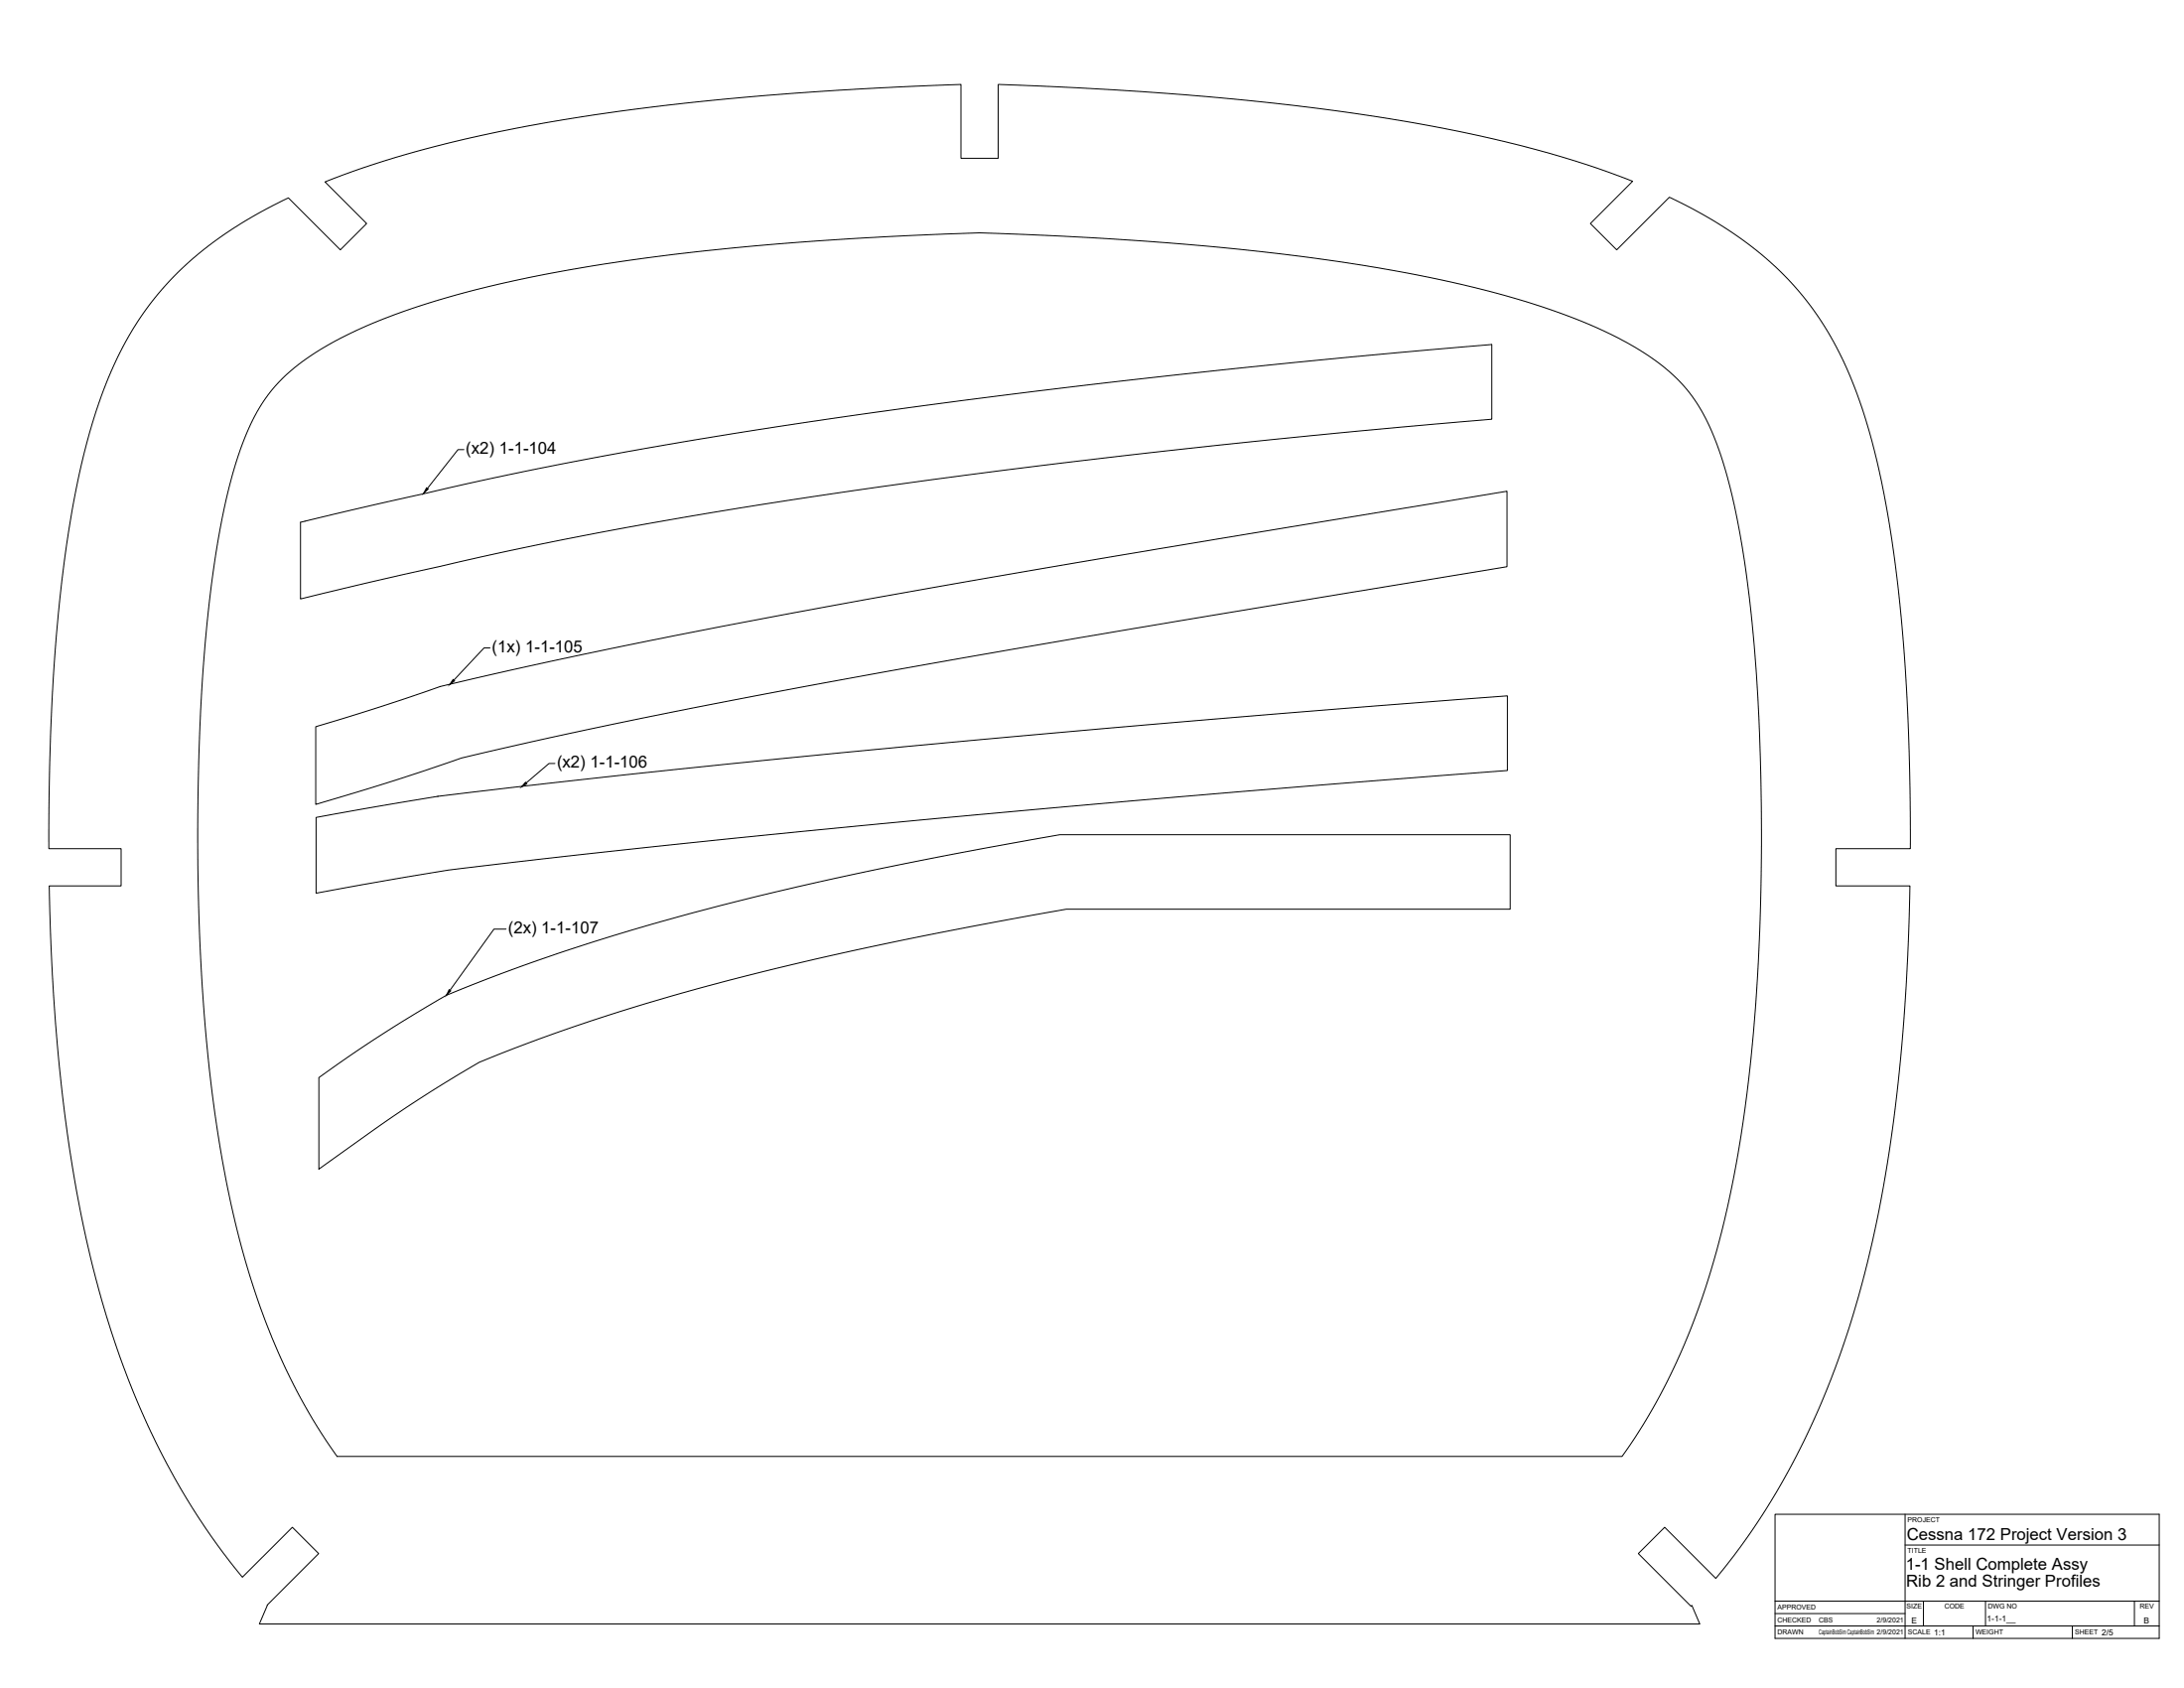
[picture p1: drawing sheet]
<svg xmlns="http://www.w3.org/2000/svg" width="1118mm" height="864mm" viewBox="0 0 1118 864" stroke-linecap="round" stroke-linejoin="round" font-family="sans-serif">
<!-- layer: Visible -->
<path d="M91 139l12-11 13-9 15-9 17-9 26 27 14-14-22-21 31-11 31-8 36-8 42-7 37-5 48-5 49-3 52-3v38h19v-38l40 2 48 3 35 3 35 4 52 7 43 9 38 10 33 12-21 21 13 14 27-27 15 8 15 8 15 11 14 13 12 14 10 14 8 15 8 18 7 22 5 22a923 923 0 0 1 15 173v15h-39v19h38v7l-1 42-3 33-3 32-5 34-7 33-7 28-9 30-9 23a359 359 0 0 1-55 93l-26-27-14 14 27 27 1-1 4 10h-737l4-10 26-26-13-14-26 26-13-17-13-19-10-18-11-21-9-20-9-26-8-26-7-27-6-31-5-31-3-31-3-36-2-51h37v-19h-37v-45l3-49 4-43 5-34 4-21 5-20 5-16 6-16 7-15 8-13 9-12zM145 193l8-7 8-6 13-7 12-6 16-6 14-5 34-9 41-9 50-7 49-6 57-4a821 821 0 0 1 131 2l45 3 50 6 44 7 37 8 34 10 25 9 23 11 8 6 9 6a98 98 0 0 1 30 51l6 25a896 896 0 0 1 12 175 842 842 0 0 1-17 179 342 342 0 0 1-54 126h-657l-13-19-11-19a427 427 0 0 1-39-134 1150 1150 0 0 1-1-280 261 261 0 0 1 20-78 78 78 0 0 1 16-22zM154 267l84-19 49-11 62-11 66-10 78-11 83-10 85-9 102-10v38l-92 9-84 9-92 11-81 11-60 10-64 12-44 9-92 21zM162 372l37-12a469 469 0 0 1 74-20l73-15 105-20 118-20 202-34v39l-191 32-125 21-101 19-79 17a402 402 0 0 0-69 19l-44 14zM162 418a1662 1662 0 0 1 157-22l107-10 101-10 126-11 118-9v38l-134 11-137 12-124 12-96 10a1179 1179 0 0 0-118 18zM163 551a628 628 0 0 1 68-43 1248 1248 0 0 1 226-65l85-16h231v38h-227l-88 17-72 16a1023 1023 0 0 0-141 45 684 684 0 0 0-54 35l-28 20z" fill="none" stroke="#000" stroke-width=".51"/>
<!-- layer: Titleblock -->
<path d="M908 775h197v63h-197zM975 775v63M975 790h130M908 819h197M984 819v13M1016 819v13M1092 819v13M908 832h197M908 826h67M1010 832v6M1060 832v6" fill="none" stroke="#000" stroke-width=".51"/>
<!-- layer: Annotations -->
<path d="M218 250h1l-2 2zM232 348h1l-3 2zM269 400l1 1-3 2zM230 506l1 1-3 2z" fill="#000" stroke="#000" stroke-width=".51"/>
<path d="M237 230h-3l-15 20M251 331h-3l-16 17M284 391h-3l-12 10M259 475h-6l-23 32" fill="none" stroke="#000" stroke-width=".51"/>
<g font-size="8.5">
<text x="238" y="232">(x2) 1-1-104</text>
<text x="252" y="334">(1x) 1-1-105</text>
<text x="285" y="393">(x2) 1-1-106</text>
<text x="260" y="478">(2x) 1-1-107</text>
<text x="976" y="788">Cessna 172 Project Version 3</text>
<text x="975" y="803">1-1 Shell Complete Assy</text>
<text x="975" y="812">Rib 2 and Stringer Profiles</text>
</g>
<g font-size="4.3">
<text x="978" y="831">E</text>
<text x="1017" y="830">1-1-1__</text>
<text x="1097" y="831">B</text>
<text x="990" y="837">1:1</text>
<text x="1076" y="837">2/5</text>
</g>
<g font-size="3.5">
<text x="976" y="779">PROJECT</text>
<text x="976" y="794">TITLE</text>
<text x="910" y="824">APPROVED</text>
<text x="976" y="823">SIZE</text>
<text x="995" y="823">CODE</text>
<text x="1017" y="823">DWG NO</text>
<text x="1095" y="823">REV</text>
<text x="910" y="830">CHECKED</text>
<text x="931" y="830">CBS</text>
<text x="960" y="830">2/9/2021</text>
<text x="910" y="836">DRAWN</text>
<text x="931" y="836">CaptainBobSim CaptainBobSim 2/9/2021</text>
<text x="976" y="836">SCALE</text>
<text x="1011" y="836">WEIGHT</text>
<text x="1062" y="836">SHEET</text>
</g>
</svg>
